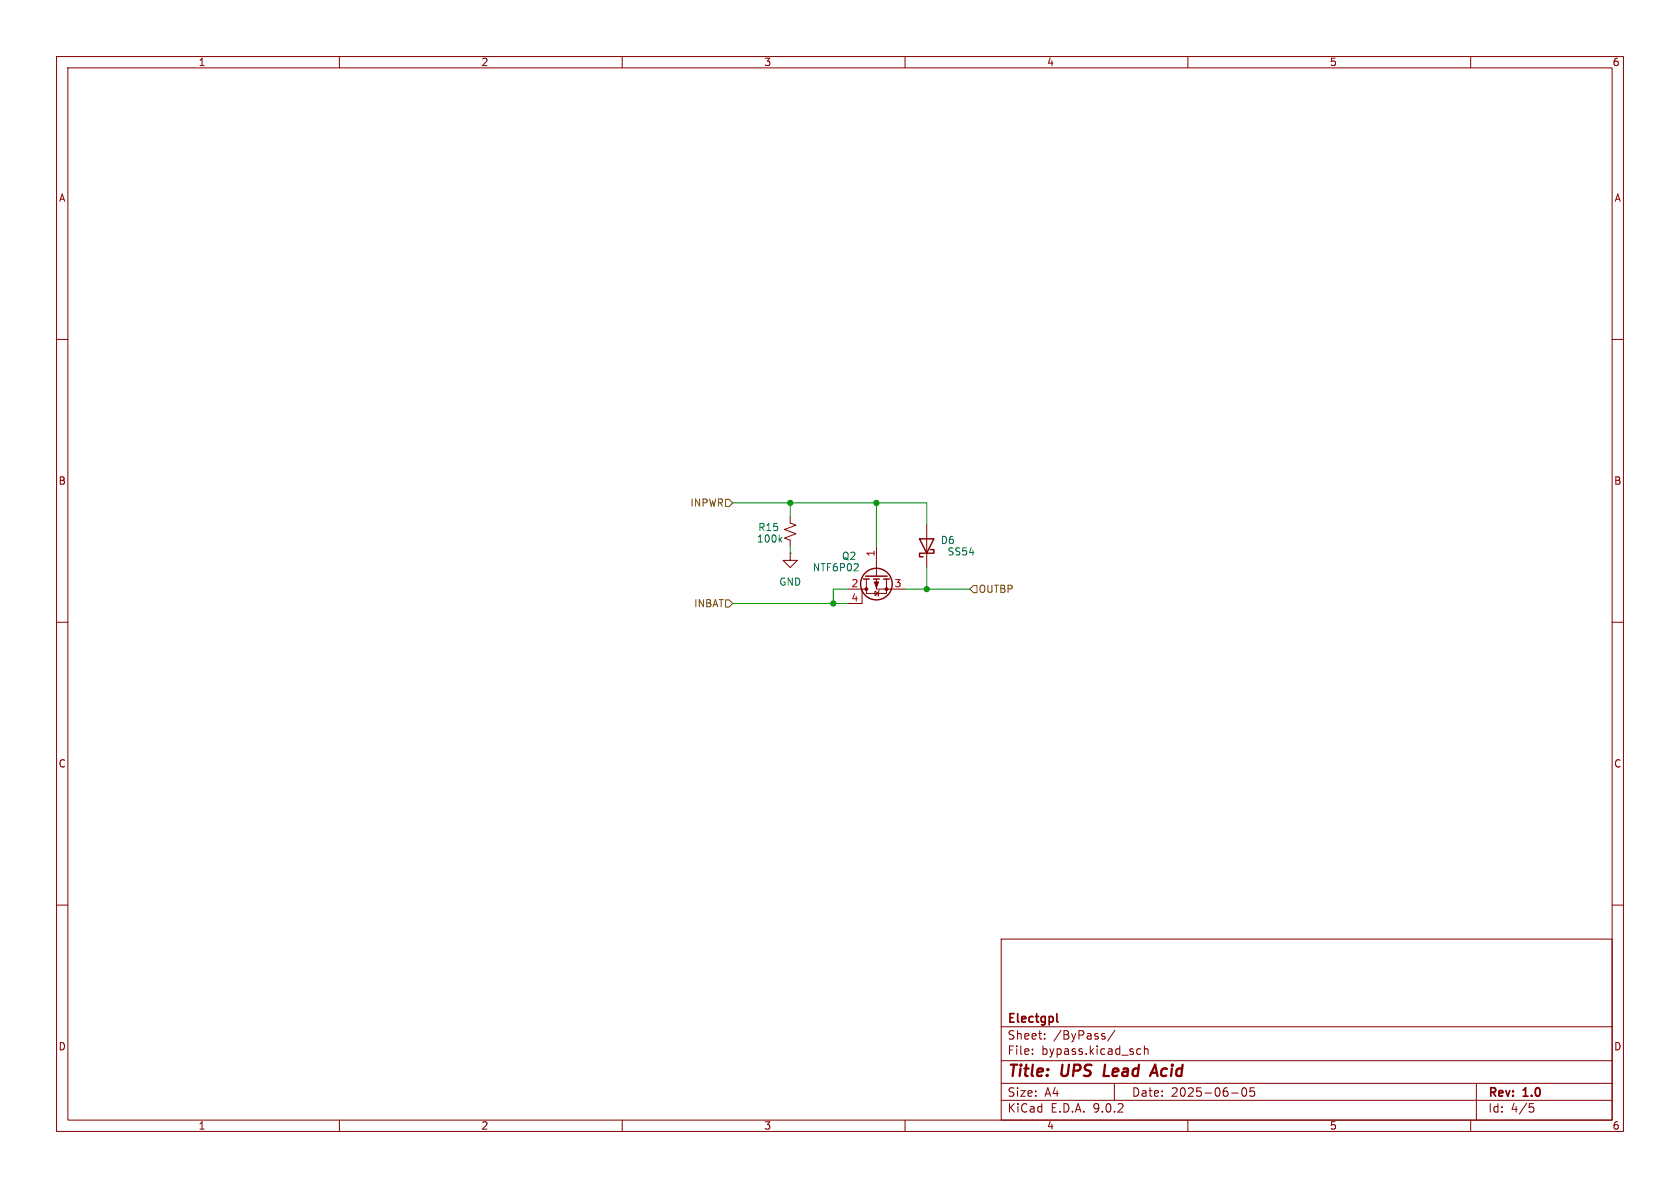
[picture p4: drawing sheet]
<svg xmlns="http://www.w3.org/2000/svg" width="297mm" height="210mm" viewBox="0 0 297 210" stroke-linecap="round" stroke-linejoin="round" font-family="sans-serif">
<g fill="none" stroke="#840000" stroke-width=".18">
<path d="M10 10h277v190h-277zM12 12h273v186h-273zM60 10v2M110 10v2M160 10v2M210 10v2M260 10v2M10 60h2M285 60h2M139.7 91.4v1.1l1 .3-2 .8 2 .8-2 .7 1 .4v1M139.7 97.8v1.3h1.3l-1.3 1.2-1.3-1.2h1.3M139.7 97.8h.1"/>
<path d="M154.9 96.5v5.4M163.8 92.7v7.6M10 110h2M149.9 104.1h2.5M153.2 102.4v2.5h3.5v-2.5M153.2 104.1h-.8v2.6h-2.5M154.7 104.5l.6 .4-.6 .4zM154.9 102.4v1.7h5.1M155.4 104.4l-.1 .1v.8l-.1 .1M285 110h2M10 160h2M177 166h108v32h-108z"/>
<path d="M285 160h2M60 198v2M110 198v2M160 198v2M177 194.5h108M177 191.5h108M177 187.5h108M177 181.5h108M182.5 186.3v.1M182.5 185.5v.1M184.7 183.6v.1M184.7 182.8v.1"/>
<path d="M195.2 183.2l.2 .2-.2 .3M195.2 182.7l.1 .1M197 191.5v3M197.1 182.1l-1.3 2M201.1 186.3h.6M201.1 185.5h.6M202.3 185.5l.2-.1 .4 .1 .1 .9M202.3 184.9v1.5M210 198v2M217.7 193.2h1.2M219.7 192.4l.2-.1a.81 .81 0 0 1 .6 .6 .81 .81 0 0 1-.3 .8l-.2 .1a.81 .81 0 0 1-.3-1.4zM221.7 192.3h-.7v.7l.2-.1h.5l.1 .3-.1 .5-.2 .1-.5-.1"/>
<path d="M260 198v2M261 191.5v6.5M270.4 195.1h.7M270.5 195.7h.4l.3 .3-.2 .5-.5 .1"/>
</g>
<path d="M195.4 188.2l-.3 2h1M203.3 190.2l.9-2 .4 2M203.6 189.6h.9" fill="none" stroke="#840000" stroke-width=".4"/>
<path d="M186.8 179.2v1.3l.3 .2" fill="none" stroke="#840000" stroke-width=".3"/>
<g fill="none" stroke="#840000" stroke-width=".25">
<path d="M162.6 95.3h2.5l-1.3 2.5zM164.5 97.2h.6v.6h-2.5v.6h.6M152.7 102.4h1M153 101.9h3.8M154.4 102.4h1M156.2 102.4h1"/>
<circle cx="154.9" cy="103.3" r="2.79"/>
</g>
<g fill="#840000" stroke="#840000" stroke-width=".18">
<path d="M154.6 102.9h.7l-.4 1z"/>
<circle cx="153.2" cy="104.1" r=".25"/>
<circle cx="156.7" cy="104.1" r=".25"/>
</g>
<path d="M137.9 95.3l.3 .5M138.2 95l-.5 .5M151.7 99.8v.4M150.9 100.9h.8" fill="none" stroke="#006464" stroke-width=".18"/>
<path d="M128.3 88.3h.6l.6 .6-.6 .6h-.6zM128.3 106h.6l.6 .7-.6 .6h-.6zM172.1 103.5h.6v1.3h-.6l-.7-.7z" fill="none" stroke="#725600" stroke-width=".18"/>
<path d="M129.5 88.9h34.3v3.8M139.7 88.9v2.5M139.7 96.5v1.3M154.9 88.9v7.6M129.5 106.7h20.4M149.9 104.1h-2.6v2.6M160 104.1h11.4M163.8 100.3v3.8" fill="none" stroke="#009600" stroke-width=".18"/>
<g fill="#009600" stroke="#009600" stroke-width=".18">
<circle cx="154.9" cy="88.9" r=".46"/>
<circle cx="147.3" cy="106.7" r=".46"/>
<circle cx="163.8" cy="104.1" r=".46"/>
<circle cx="139.7" cy="88.9" r=".46"/>
</g>
<g font-size="2.8" fill="#840000">
<text x="178" y="190.9">Title:</text>
<text x="187.7" y="190.9">UPS</text>
<text x="196" y="190.9">Lead</text>
<text x="205.3" y="190.9">Acid</text>
</g>
<g font-size="2.1" fill="#840000">
<text x="178" y="184">Sheet:</text>
<text x="178" y="181.2">Electgpl</text>
<text x="186.2" y="184">/ByPass/</text>
<text x="178" y="186.7">File:</text>
<text x="184.1" y="186.7">bypass.kicad_sch</text>
<text x="178" y="196.9">KiCad</text>
<text x="178" y="194.1">Size:</text>
<text x="184.7" y="194.1">A4</text>
<text x="185.7" y="196.9">E.D.A.</text>
<text x="193.3" y="196.9">9.0.2</text>
<text x="200" y="194.1">Date:</text>
<text x="207" y="194.1">2025-06-05</text>
<text x="263" y="194.3">Rev:</text>
<text x="263" y="196.9">Id:</text>
<text x="267.1" y="196.9">4/5</text>
<text x="269.4" y="194.3">1.0</text>
</g>
<g font-size="1.8" fill="#840000">
<text x="35" y="11.9">1</text>
<text x="85" y="11.9">2</text>
<text x="135" y="11.9">3</text>
<text x="185" y="11.9">4</text>
<text x="235" y="11.9">5</text>
<text x="285" y="11.9">6</text>
<text x="10.3" y="35.9">A</text>
<text x="285.3" y="35.9">A</text>
<text x="10.3" y="85.9">B</text>
<text x="285.3" y="85.9">B</text>
<text x="10.3" y="135.9">C</text>
<text x="285.3" y="135.9">C</text>
<text x="10.3" y="185.9">D</text>
<text x="285.3" y="185.9">D</text>
<text x="35" y="199.9">1</text>
<text x="85" y="199.9">2</text>
<text x="135" y="199.9">3</text>
<text x="185" y="199.9">4</text>
<text x="235" y="199.9">5</text>
<text x="285" y="199.9">6</text>
</g>
<g font-size="1.8" fill="#725600">
<text x="121.9" y="89.8">INPWR</text>
<text x="122.6" y="107.5">INBAT</text>
<text x="172.9" y="105">OUTBP</text>
</g>
<g font-size="1.8" fill="#006464">
<text x="133.9" y="94.1">R15</text>
<text x="133.7" y="96.1">100k</text>
<text x="143.6" y="101.2">NTF6P02</text>
<text x="148.7" y="99.2">Q2</text>
<text x="166.2" y="96.4">D6</text>
<text x="167.4" y="98.4">SS54</text>
<text x="137.7" y="103.7">GND</text>
</g>
<g font-size="1.8" fill="#a90000">
<text x="154.7" y="98.5" transform="rotate(-90 154.7 98.5)">1</text>
<text x="150.4" y="103.9">2</text>
<text x="150.4" y="106.4">4</text>
<text x="158" y="103.9">3</text>
</g>
</svg>
